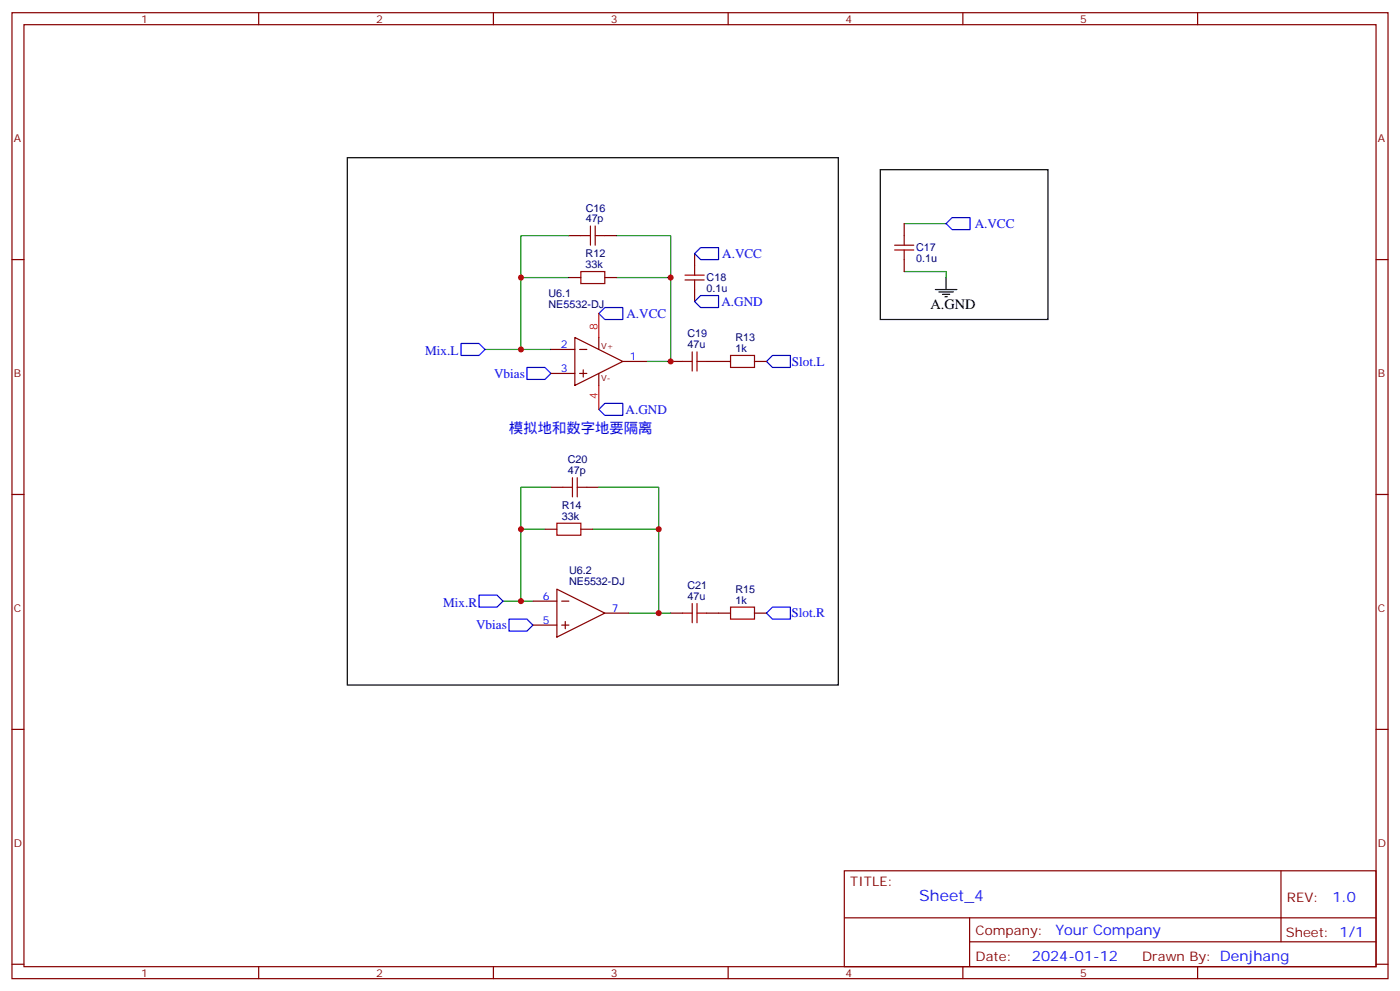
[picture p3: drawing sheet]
<svg xmlns="http://www.w3.org/2000/svg" width="412mm" height="292mm" viewBox="0 0 412 292" stroke-linecap="round" stroke-linejoin="round" font-family="sans-serif">
<g fill="none" stroke="#870000" stroke-width=".35">
<path d="M3.5 3.7h405.4v284.4h-405.4zM7.1 7.3h398.2v277.3h-398.2zM76.2 3.7v3.6M145.3 3.7v3.6M214.5 3.7v3.6M283.6 3.7v3.6M352.8 3.7v3.6M3.5 76.4h3.6M167.6 69.4h3.5M178.2 69.4h3.5M204.6 74.6v3.6M266.3 65.8v3.6"/>
<path d="M266.3 76.4v3.5M405.3 76.4h3.6M167.6 81.7h3.5M169.3 99.3l14.1 7.1-14.1 7.1zM176.4 99.3v3.6M178.2 81.7h3.5M204.6 85.2v3.6M162.3 102.9h7M162.3 109.9h7M170.7 102.9h2.2M170.7 109.9h2.2M171.8 108.9v2.1"/>
<path d="M176.4 109.9v3.6M183.4 106.4h7.1M197.6 106.4h3.5M208.1 106.4h7.1M222.2 106.4h3.6M3.5 145.6h3.6M160.5 155.8h3.5M162.3 143.4h3.5M171.1 155.8h3.5M172.9 143.4h3.5M405.3 145.6h3.6M157 177h7"/>
<path d="M164 173.4l14.2 7.1-14.2 7zM165.5 177h2.1M157 184h7M165.5 184h2.1M166.5 183v2.1M178.2 180.5h7M197.6 180.5h3.5M208.1 180.5h7.1M222.2 180.5h3.6M3.5 214.7h3.6M405.3 214.7h3.6M248.7 256.3h156.6v28.3h-156.6z"/>
<path d="M377.3 256.4v20.8M248.7 270.2h156.5M285.6 277.2h119.6M285.6 270.2v14.1M3.5 283.8h3.6M76.2 284.6v3.5M145.3 284.6v3.5M214.5 284.6v3.5M283.6 284.6v3.5M352.8 284.6v3.5M405.3 283.8h3.6"/>
</g>
<path d="M102.3 46.4h144.6v155.2h-144.6zM259.3 50h49.4v44.1h-49.4zM275.5 85.2h6.4M276.6 85.9h4.2M277.6 86.6h2.2M278.3 87.3h.7M278.7 81.7v3.5" fill="none" stroke="#000" stroke-width=".35"/>
<g fill="none" stroke="#008700" stroke-width=".35">
<path d="M167.6 69.4h-14.1v12.3M181.7 69.4h15.9v12.3M266.3 79.9h12.4v1.8M266.3 65.8h12.4M167.6 81.7h-14.1v21.2M181.7 81.7h15.9v24.7h-7.1M142.9 102.9h19.4M160.5 155.8h-7v21.2M162.3 143.4h-8.8v12.4M174.6 155.8h19.4v24.7h-8.8M176.4 143.4h17.6v12.4M148.2 177h8.8"/>
<path d="M194 180.5h3.6"/>
</g>
<g fill="none" stroke="#a10000" stroke-width=".35">
<path d="M171.1 79.9h7.1v3.6h-7.1zM171.1 69.4h2.8M173.9 66.5v5.7M175.3 69.4h2.9M175.3 66.5v5.7M204.6 78.2v2.8M263.5 73.6h5.7M263.5 72.2h5.7M266.3 69.4v2.8M266.3 73.6v2.8M201.8 82.4h5.6M201.8 81h5.6"/>
<path d="M204.6 82.4v2.8M201.1 106.4h2.8M203.9 103.6v5.6M205.3 103.6v5.6M205.3 106.4h2.8M215.2 104.6h7v3.6h-7zM164 154h7.1v3.6h-7.1zM165.8 143.4h2.8M168.6 140.6v5.7M170 143.4h2.9M170 140.6v5.7M203.9 177.7v5.6"/>
<path d="M205.3 177.7v5.6M215.2 178.7h7v3.5h-7zM201.1 180.5h2.8M205.3 180.5h2.8"/>
</g>
<path d="M206.4 72.9h5.3v3.5h-5.3l-1.8-1.8zM278.7 65.8l1.8-1.7h5.3v3.5h-5.3zM178.2 90.5h5.2v3.6h-5.2l-1.8-1.8zM204.6 88.8l1.8-1.8h5.3v3.5h-5.3zM135.8 101.1h5.3l1.8 1.8-1.8 1.7h-5.3zM155.2 108.2h5.3l1.8 1.7-1.8 1.8h-5.3zM227.5 104.6h5.3v3.6h-5.3l-1.7-1.8zM176.4 120.5l1.8-1.8h5.2v3.6h-5.2zM141.1 175.2h5.3l1.8 1.8-1.8 1.7h-5.3zM227.5 178.7h5.3v3.5h-5.3l-1.7-1.7zM149.9 182.2h5.3l1.8 1.8-1.8 1.8h-5.3z" fill="none" stroke="#00f" stroke-width=".35"/>
<path d="M176.4 92.3v7M176.4 113.5v7" fill="none" stroke="#f00" stroke-width=".35"/>
<g fill="#c00">
<circle cx="197.6" cy="106.4" r=".88"/>
<circle cx="194" cy="180.5" r=".88"/>
<circle cx="197.6" cy="81.7" r=".88"/>
<circle cx="194" cy="155.8" r=".88"/>
<circle cx="153.5" cy="102.9" r=".88"/>
<circle cx="153.5" cy="81.7" r=".88"/>
<circle cx="153.5" cy="177" r=".88"/>
<circle cx="153.5" cy="155.8" r=".88"/>
</g>
<text font-size="4.6" fill="#00f" x="270.8" y="265.4">Sheet_4</text>
<text font-size="4.2" x="274.1" y="90.9">A.GND</text>
<g font-size="4.2" fill="#00f">
<text x="149.9" y="127.6">模拟地和数字地要隔离</text>
<text x="392.5" y="265.6">1.0</text>
<text x="310.9" y="275.2">Your Company</text>
<text x="304" y="283">2024-01-12</text>
</g>
<g font-size="3.9" fill="#00f">
<text x="287.1" y="67.1">A.VCC</text>
<text x="212.7" y="75.9">A.VCC</text>
<text x="184.5" y="93.5">A.VCC</text>
<text x="212.5" y="90">A.GND</text>
<text x="125.2" y="104.6">Mix.L</text>
<text x="233.3" y="107.6">Slot.L</text>
<text x="145.5" y="111.2">Vbias</text>
<text x="184.3" y="121.8">A.GND</text>
<text x="130.5" y="178.7">Mix.R</text>
<text x="140.3" y="185.3">Vbias</text>
<text x="233.2" y="181.8">Slot.R</text>
</g>
<g font-size="3.9" fill="#800">
<text x="250.5" y="260.9">TITLE:</text>
<text x="379.1" y="265.6">REV:</text>
<text x="287.4" y="275.1">Company:</text>
<text x="378.7" y="275.7">Sheet: 1/1</text>
<text x="287.4" y="282.8">Date:</text>
<text x="336.4" y="282.9">Drawn By: Denjhang</text>
</g>
<g font-size="3.2" fill="#800">
<text x="41.6" y="6.7">1</text>
<text x="110.8" y="6.7">2</text>
<text x="179.9" y="6.7">3</text>
<text x="249.1" y="6.7">4</text>
<text x="318.2" y="6.7">5</text>
<text x="4.1" y="41.8">A</text>
<text x="405.9" y="41.8">A</text>
<text x="4.1" y="111">B</text>
<text x="405.9" y="111">B</text>
<text x="4.1" y="180.1">C</text>
<text x="405.9" y="180.1">C</text>
<text x="4.1" y="249.3">D</text>
<text x="405.9" y="249.3">D</text>
<text x="41.6" y="287.5">1</text>
<text x="110.8" y="287.5">2</text>
<text x="179.9" y="287.5">3</text>
<text x="249.1" y="287.5">4</text>
<text x="318.2" y="287.5">5</text>
</g>
<g font-size="3.2" fill="#000080">
<text x="172.5" y="65.5">47p</text>
<text x="172.5" y="62.3">C16</text>
<text x="172.5" y="75.7">R12</text>
<text x="269.9" y="77.2">0.1u</text>
<text x="269.9" y="74">C17</text>
<text x="172.5" y="78.9">33k</text>
<text x="208.1" y="82.8">C18</text>
<text x="161.6" y="87.3">U6.1</text>
<text x="208.1" y="86">0.1u</text>
<text x="161.6" y="90.5">NE5532-DJ</text>
<text x="202.5" y="99.3">C19</text>
<text x="216.6" y="100.5">R13</text>
<text x="202.5" y="102.5">47u</text>
<text x="216.6" y="103.6">1k</text>
<text x="167.2" y="136.4">C20</text>
<text x="167.2" y="139.6">47p</text>
<text x="165.5" y="149.7">R14</text>
<text x="165.5" y="153">33k</text>
<text x="167.6" y="172.3">NE5532-DJ</text>
<text x="167.6" y="169.1">U6.2</text>
<text x="202.5" y="173.4">C21</text>
<text x="202.5" y="176.6">47u</text>
<text x="216.6" y="177.7">1k</text>
<text x="216.6" y="174.6">R15</text>
</g>
<g font-size="3.2" fill="#f00">
<text x="176" y="97.2" transform="rotate(-90 176 97.2)">8</text>
<text x="176" y="117.6" transform="rotate(-90 176 117.6)">4</text>
</g>
<g font-size="3.2" fill="#00f">
<text x="165.2" y="102.5">2</text>
<text x="185.6" y="106">1</text>
<text x="165.2" y="109.6">3</text>
<text x="159.9" y="176.6">6</text>
<text x="159.9" y="183.7">5</text>
<text x="180.3" y="180.1">7</text>
</g>
<g font-size="2.5" fill="#800">
<text x="177.1" y="102.9">V+</text>
<text x="177.1" y="112">V-</text>
</g>
</svg>
